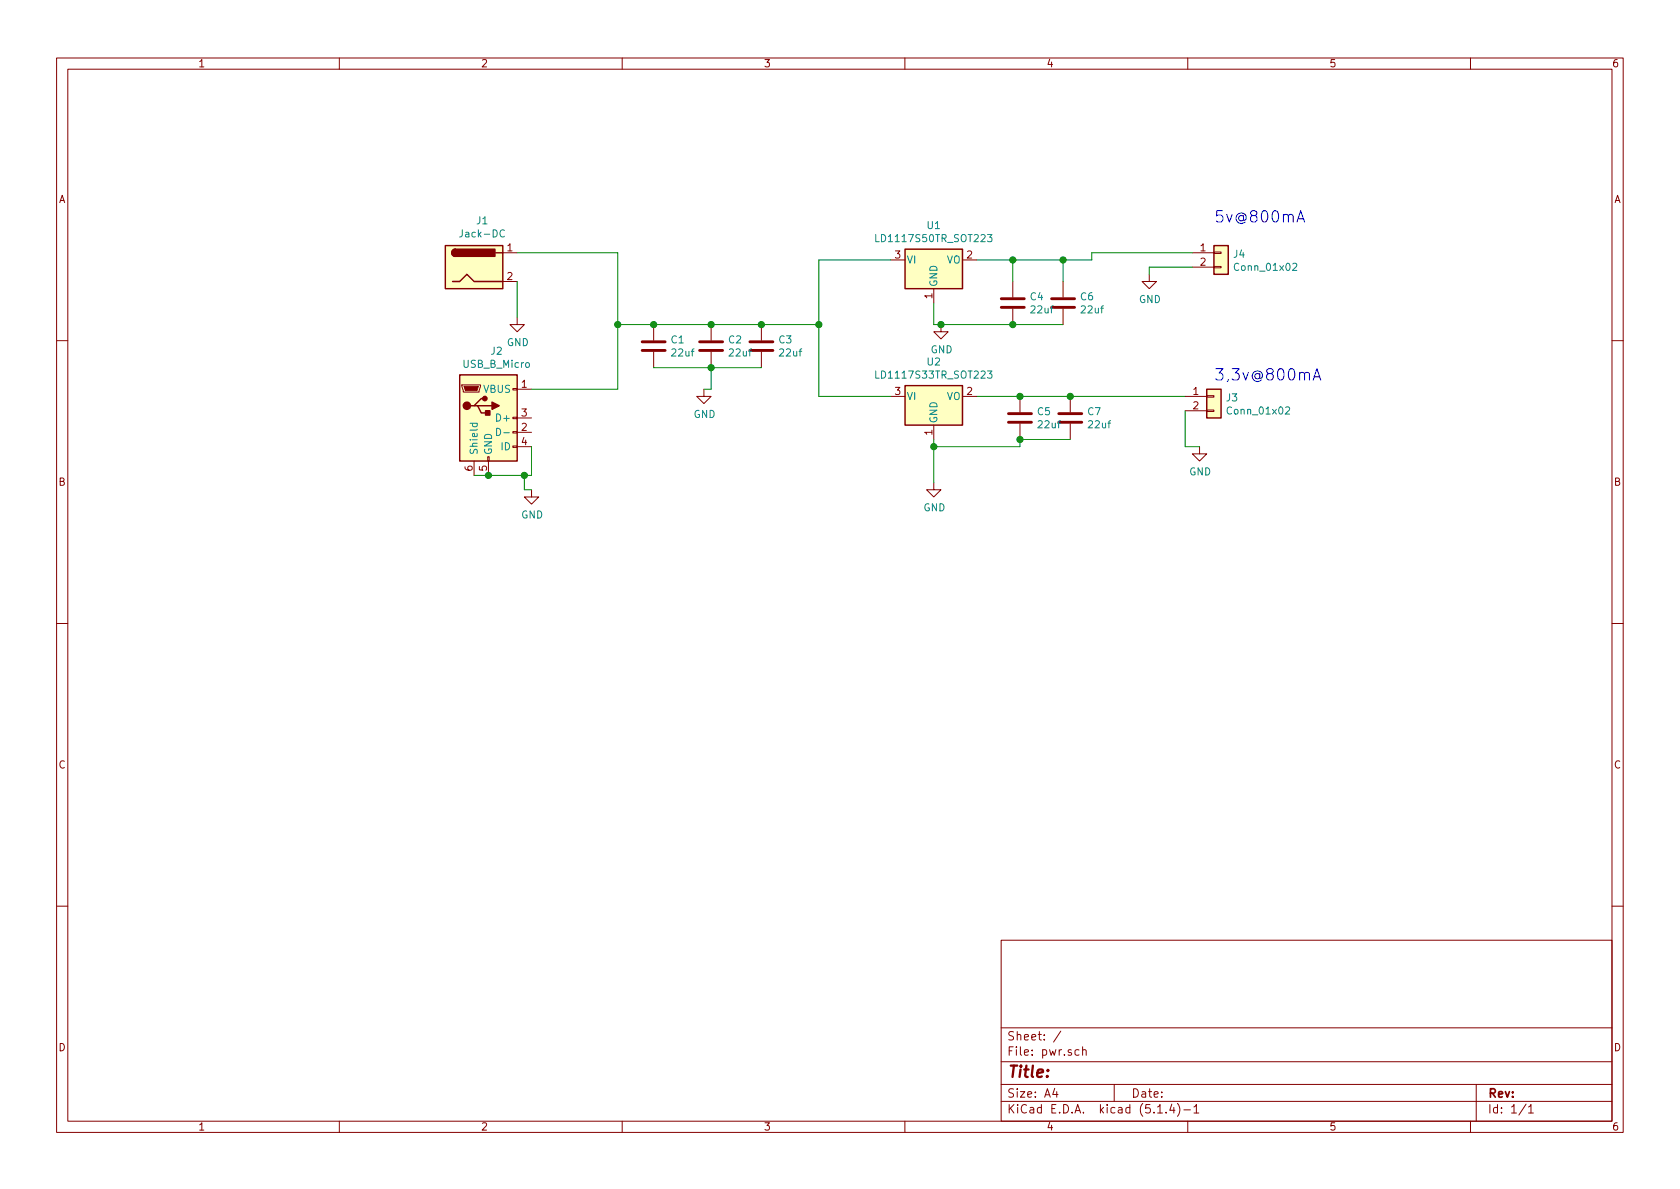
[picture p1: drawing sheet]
<svg xmlns="http://www.w3.org/2000/svg" width="297mm" height="210mm" viewBox="0 0 297 210" stroke-linecap="round" stroke-linejoin="round" font-family="sans-serif">
<g fill="none" stroke="#840000" stroke-width=".18">
<path d="M10 10.3h277v189.9h-277zM12 12.2h273v186.1h-273zM60 10.3v1.9M110 10.3v1.9M160 10.3v1.9M210 10.3v1.9M260 10.3v1.9M88.9 44.7h2.5M88.9 49.8h2.5M91.4 56.1v1.3h1.3l-1.3 1.3-1.2-1.3h1.2M115.6 57.4v2.8M125.7 57.4v2.8"/>
<path d="M134.6 57.4v2.8M157.5 46h2.5M165.1 51v2.6M166.4 57.4v1.3h1.2l-1.2 1.2-1.3-1.2h1.3M170.2 46h2.5M179.1 49.8v2.8M179.1 54.6v2.8M188 49.8v2.8M188 54.6v2.8M203.2 48.5v1.3h1.3l-1.3 1.2-1.3-1.2h1.3M210.8 44.7h3.8M210.8 47.2h3.8"/>
<path d="M214.6 47.1h1.3v.3h-1.3zM214.6 44.6h1.3v.2h-1.3zM10 60.2h2M81.7 68.1h3.3v.2l-.3 1h-2.8zM90.7 78.9h.7v.2h-.7zM90.7 76.3h.7v.3h-.7zM90.7 73.8h.7v.2h-.7zM90.7 68.7h.7v.3h-.7zM91.4 68.8h2.6M91.4 76.4h2.6M91.4 73.9h2.6M91.4 79h2.6"/>
<path d="M115.6 62.2v2.8M124.5 68.8v1.3h1.2l-1.2 1.3-1.3-1.3h1.3M125.7 62.2v2.8M134.6 62.2v2.8M157.5 70.1h2.5M165.1 75.2v2.5M170.2 70.1h2.5M180.3 70.1v2.8M180.3 74.9v2.8M189.2 70.1v2.8M189.2 74.9v2.8M209.5 70.1h3.9"/>
<path d="M209.5 72.6h3.9M212.1 79v1.3h1.3l-1.3 1.2-1.3-1.2h1.3M213.4 72.5h1.2v.3h-1.2zM213.4 70h1.2v.2h-1.2zM285 60.2h2M83.8 81.5v2.6M86.2 80.8h.3v.7h-.3zM86.4 81.5v2.6M94 86.6v1.3h1.2l-1.2 1.2-1.3-1.2h1.3M165.1 85.3v1.3h1.3l-1.3 1.3-1.3-1.3h1.3M10 110.3h2M285 110.3h2"/>
<path d="M10 160.2h2M177 166.3h108v32h-108zM285 160.2h2M60 198.3v1.9M110 198.3v1.9M160 198.3v1.9M177 194.8h108M177 191.8h108M177 187.8h108M177 181.8h108M186.5 192.5l-.4 1h1M186.8 193v1"/>
<path d="M187.6 182.3l-1.3 2M190.8 185.7l-.5-.1-.2 .3v.6l.2 .1 .5-.1M191.4 185.7l.2-.1 .4 .1v.9M191.4 185.1v1.5M197 191.8v3M204.7 196.8h.8M206.2 196.7v.1M207.2 195.2l-.4 1.1h.9M207.5 195.8v1M208.2 195.1a1.71 1.71 0 0 1 0 2.3M209.3 196.3h1.2M210 198.3v1.9"/>
<path d="M211.1 195.8l.4-.5v1.5M211.1 196.8h.9M260 198.3v1.9M261 191.8v6.5M269.8 195.2l-1.2 2M270.3 195.8l.4-.5v1.5M270.3 196.8h.8"/>
</g>
<g fill="#ffffc2" stroke="#ffffc2" stroke-width=".18">
<path d="M78.7 43.4h10.2v7.6h-10.2z"/>
<path d="M81.3 66.3h10.1v15.2h-10.1z"/>
<path d="M213.4 68.8h2.5v5.1h-2.5z"/>
<path d="M214.6 43.4h2.6v5.1h-2.6z"/>
<path d="M160 44.1h10.2v6.9h-10.2z"/>
<path d="M160 68.2h10.2v7h-10.2z"/>
</g>
<path d="M78.7 43.4h10.2v7.6h-10.2zM80 49.8h1.3l1.2-1.3 1.3 1.3h5.1M80.5 44.1a.63 .63 0 0 0-.6 .6 .63 .63 0 0 0 .6 .6M87.6 44.7h1.3M160 44.1h10.2v6.9h-10.2zM214.6 43.4h2.6v5.1h-2.6zM81.3 66.3h10.1v15.2h-10.1zM83.8 71.7h.7l.6 1.3h1.3M84.5 71.7h2.5M85.7 70.5h-.6l-1.3 1.2h-.6M160 68.2h10.2v7h-10.2zM213.4 68.8h2.5v5.1h-2.5z" fill="none" stroke="#840000" stroke-width=".25"/>
<g fill="#840000" stroke="#840000" stroke-width=".25">
<path d="M80.1 44.2l.4-.1v1.2a.64 .64 0 0 1-.6-.4 .64 .64 0 0 1 .2-.7z"/>
<path d="M80.5 44.1h7v1.2h-7z"/>
<path d="M85.9 72.6h.7v.8h-.7z"/>
<path d="M87 71.1l1.3 .6-1.3 .7z"/>
<circle cx="82.5" cy="71.7" r=".63"/>
<circle cx="85.7" cy="70.5" r=".38"/>
</g>
<path d="M89.2 40.8a.6 .6 0 0 0-.8 .4 .6 .6 0 0 0 .6 .7l.2-.1M154.8 41.5v1.2h.6M174.6 41.5h.8l-.4 .5 .3 .1v.6h-.5l-.2-.1M228.6 46.7l.5-.1 .2 .3-.1 .2-.7 .7h.8M83.1 74.8h1.3M83.6 74.8l-.1 .4 .3 .3 .5-.1v-.6M87.8 75.7a.64 .64 0 0 1 .7 .7 .64 .64 0 0 1-.7 .6zM89.1 76.5h.9M154.8 65.6v1.3h.6M174.6 65.6h.8l-.4 .5 .3 .1v.6l-.5 .1-.2-.2M227.3 72.1l.5-.1 .2 .3v.2l-.8 .7h.8" fill="none" stroke="#008484" stroke-width=".18"/>
<path d="M82 68.3h2.6l-.3 .8h-2z" fill="#840000" stroke="#840000" stroke-width=".18"/>
<g fill="none" stroke="#840000" stroke-width=".51">
<path d="M177 54.4h4.1M177 52.8h4.1M185.9 54.4h4.1M185.9 52.8h4.1M113.5 62h4.1M113.5 60.4h4.1M123.7 62h4.1M123.7 60.4h4.1M132.6 62h4.1M132.6 60.4h4.1M178.3 74.7h4.1M178.3 73.1h4.1"/>
<path d="M187.2 74.7h4.1M187.2 73.1h4.1"/>
</g>
<g fill="none" stroke="#008400" stroke-width=".18">
<path d="M91.4 49.8v6.3M91.4 44.7h17.8v24.1h-15.2M109.2 57.4h35.6M157.5 46h-12.7v24.1h12.7M165.1 53.6v3.8h22.9M179.1 46v3.8M188 46v3.8M210.8 44.7h-17.8v1.3h-20.3M210.8 47.2h-7.6v1.3M94 79v5.1h-10.2M115.6 65h19M125.7 65v3.8h-1.2"/>
<path d="M165.1 77.7v7.6M172.7 70.1h36.8M189.2 77.7h-8.9v1.3h-15.2M209.5 72.6v6.4h2.6M92.7 84.1v2.5h1.3"/>
</g>
<path d="M229.3 39.3l.7-2 .7 2M229.5 38.7h1M232.2 67.2l.6-2 .7 2M232.4 66.6h.9" fill="none" stroke="#0000c2" stroke-width=".18"/>
<g fill="#008400" stroke="#008400" stroke-width=".25">
<circle cx="165.1" cy="79" r=".51"/>
<circle cx="180.3" cy="77.7" r=".51"/>
<circle cx="166.4" cy="57.4" r=".51"/>
<circle cx="189.2" cy="70.1" r=".51"/>
<circle cx="144.8" cy="57.4" r=".51"/>
<circle cx="180.3" cy="70.1" r=".51"/>
<circle cx="109.2" cy="57.4" r=".51"/>
<circle cx="179.1" cy="57.4" r=".51"/>
<circle cx="115.6" cy="57.4" r=".51"/>
<circle cx="125.7" cy="57.4" r=".51"/>
<circle cx="179.1" cy="46" r=".51"/>
<circle cx="134.6" cy="57.4" r=".51"/>
<circle cx="188" cy="46" r=".51"/>
<circle cx="125.7" cy="65" r=".51"/>
<circle cx="92.7" cy="84.1" r=".51"/>
<circle cx="86.4" cy="84.1" r=".51"/>
</g>
<g font-size="2.8" fill="#0000c2">
<text x="214.6" y="39.4">5v@800mA</text>
<text x="214.6" y="67.3">3,3v@800mA</text>
</g>
<text font-size="2.8" fill="#840000" x="178" y="190.5">Title:</text>
<g font-size="2.1" fill="#840000">
<text x="178" y="184">Sheet: /</text>
<text x="178" y="186.7">File: pwr.sch</text>
<text x="178" y="196.9">KiCad E.D.A. kicad (5.1.4)-1</text>
<text x="178" y="194.1">Size: A4</text>
<text x="200" y="194.1">Date:</text>
<text x="263" y="194.1">Rev:</text>
<text x="263" y="196.9">Id: 1/1</text>
</g>
<g font-size="1.8" fill="#840000">
<text x="35" y="11.9">1</text>
<text x="85" y="11.9">2</text>
<text x="135" y="11.9">3</text>
<text x="185" y="11.9">4</text>
<text x="235" y="11.9">5</text>
<text x="285" y="11.9">6</text>
<text x="10.4" y="35.9">A</text>
<text x="285.4" y="35.9">A</text>
<text x="89.7" y="44.4">1</text>
<text x="158.3" y="45.7">3</text>
<text x="171" y="45.7">2</text>
<text x="212.2" y="44.4">1</text>
<text x="212.2" y="47">2</text>
<text x="89.7" y="49.5">2</text>
<text x="164.8" y="52.8" transform="rotate(-90 164.8 52.8)">1</text>
<text x="92.2" y="68.6">1</text>
<text x="158.3" y="69.8">3</text>
<text x="171" y="69.8">2</text>
<text x="211" y="69.8">1</text>
<text x="92.2" y="76.2">2</text>
<text x="92.2" y="73.7">3</text>
<text x="164.8" y="76.9" transform="rotate(-90 164.8 76.9)">1</text>
<text x="211" y="72.4">2</text>
<text x="83.6" y="83.3" transform="rotate(-90 83.6 83.3)">6</text>
<text x="86.1" y="83.3" transform="rotate(-90 86.1 83.3)">5</text>
<text x="92.2" y="78.7">4</text>
<text x="10.4" y="85.9">B</text>
<text x="285.4" y="85.9">B</text>
<text x="10.4" y="135.9">C</text>
<text x="285.4" y="135.9">C</text>
<text x="10.4" y="185.9">D</text>
<text x="285.4" y="185.9">D</text>
<text x="35" y="199.9">1</text>
<text x="85" y="199.9">2</text>
<text x="135" y="199.9">3</text>
<text x="185" y="199.9">4</text>
<text x="235" y="199.9">5</text>
<text x="285" y="199.9">6</text>
</g>
<g font-size="1.8" fill="#008484">
<text x="81.7" y="42">Jack-DC</text>
<text x="84.3" y="39.7">J1</text>
<text x="164" y="40.5">U1</text>
<text x="155.4" y="42.8">LD1117S50TR_SOT223</text>
<text x="160.3" y="46.6">VI</text>
<text x="167.4" y="46.6">VO</text>
<text x="218.1" y="45.6">J4</text>
<text x="218.6" y="47.9">Conn_01x02</text>
<text x="165.7" y="50.8" transform="rotate(-90 165.7 50.8)">GND</text>
<text x="182.2" y="53.1">C4</text>
<text x="191.1" y="53.1">C6</text>
<text x="201.4" y="53.6">GND</text>
<text x="182.4" y="55.4">22uf</text>
<text x="191.3" y="55.4">22uf</text>
<text x="82" y="65">USB_B_Micro</text>
<text x="86.8" y="62.7">J2</text>
<text x="89.6" y="61.2">GND</text>
<text x="118.7" y="60.7">C1</text>
<text x="118.9" y="63">22uf</text>
<text x="128.9" y="60.7">C2</text>
<text x="129.1" y="63">22uf</text>
<text x="137.7" y="60.7">C3</text>
<text x="137.9" y="63">22uf</text>
<text x="164" y="64.6">U2</text>
<text x="164.5" y="62.5">GND</text>
<text x="85.5" y="69.5">VBUS</text>
<text x="155.4" y="66.9">LD1117S33TR_SOT223</text>
<text x="160.3" y="70.7">VI</text>
<text x="167.4" y="70.7">VO</text>
<text x="216.9" y="71">J3</text>
<text x="88.1" y="74.5">D+</text>
<text x="122.6" y="73.9">GND</text>
<text x="165.7" y="74.9" transform="rotate(-90 165.7 74.9)">GND</text>
<text x="183.5" y="73.4">C5</text>
<text x="183.7" y="75.7">22uf</text>
<text x="192.4" y="73.4">C7</text>
<text x="192.6" y="75.7">22uf</text>
<text x="217.3" y="73.3">Conn_01x02</text>
<text x="84.5" y="80.5" transform="rotate(-90 84.5 80.5)">Shield</text>
<text x="87" y="80.5" transform="rotate(-90 87 80.5)">GND</text>
<text x="88.6" y="79.6">ID</text>
<text x="210.3" y="84.1">GND</text>
<text x="92.2" y="91.7">GND</text>
<text x="163.3" y="90.4">GND</text>
</g>
</svg>
